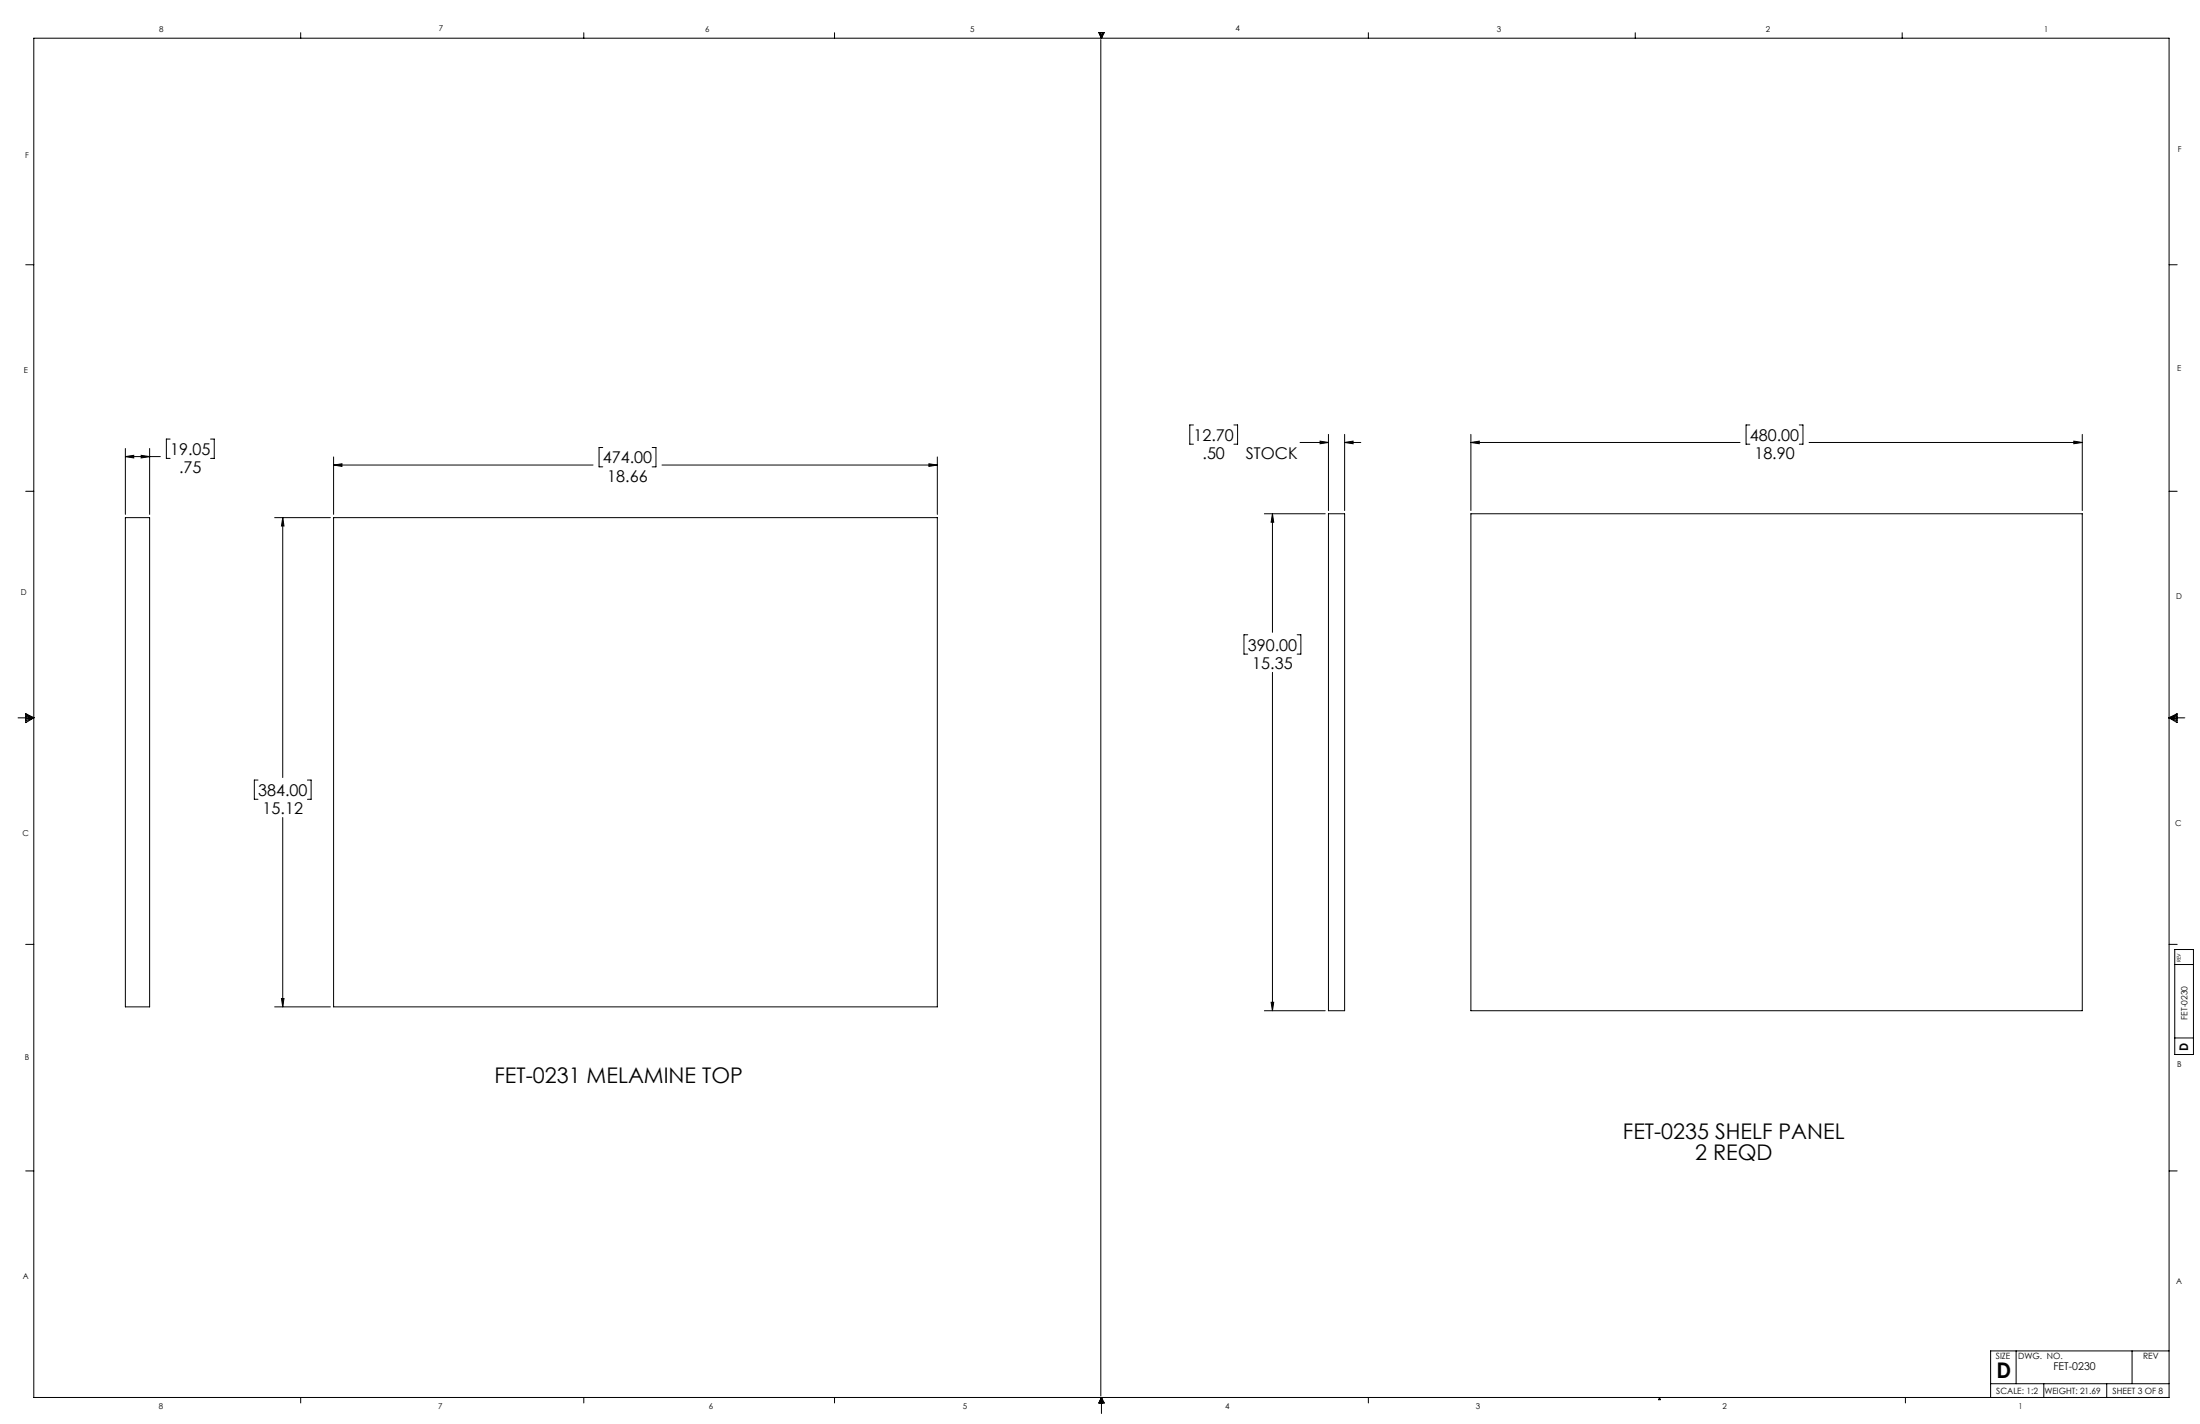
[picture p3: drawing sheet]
<svg xmlns="http://www.w3.org/2000/svg" width="864mm" height="559mm" viewBox="0 0 864 559" stroke-linecap="round" stroke-linejoin="round" font-family="sans-serif">
<g fill="none" stroke="#000" stroke-width=".39">
<path d="M13.3 15h838.2v533.4h-838.2zM118 12.8v2.2M229.2 12.8v2.2M327.6 12.8v2.2M431.3 12.8h2.2l-1.1 2.2zM431.5 12.8l.9 2.2M432 12.8l.4 2.2M432.1 15.5v532.3M432.7 12.8l-.3 2.2M433 12.8l-.6 2.2M537.1 12.8v2.2M641.9 12.8v2.2"/>
<path d="M746.7 12.8v2.2M10.1 103.9h3.2M851.5 103.9h3.1M49.2 179.2l3.3-.5v1zM49.2 176v25.9M49.2 179.2h13.7M55.4 178.7l3.3 .5-3.3 .5zM58.7 176v25.9M66.8 172.3h-1.5v7.6h1.5M82.7 172.3h1.4v7.6h-1.4M131 179.3v22.6M236.6 175.6h-1.4v7.6h1.4"/>
<path d="M256 175.6h1.5v7.6h-1.5M367.9 179.3v22.6M468.5 166.8h-1.5v7.5h1.5M484.4 166.8h1.4v7.5h-1.4M510.3 173.6h11.2M518.2 173.1l3.3 .5-3.3 .5zM521.5 170.5v29.8M527.8 173.6l3.3-.5v1zM527.8 173.6h6.4M527.8 170.5v29.8M577.4 173.6l3.3-.5v1zM577.4 170.5v29.8"/>
<path d="M577.4 173.6h105.6M686.9 166.8h-1.5v7.5h1.5M706.3 166.8h1.4v7.5h-1.4M710.1 173.6h107.3M814.1 173.1l3.3 .5-3.3 .5zM817.4 170.5v29.8M10.1 192.8h3.2M131 182.5l3.2-.5v1zM131 182.5h101.8M259.9 182.5h108M364.6 182l3.3 .5-3.3 .5zM851.5 192.8h3.1"/>
<path d="M49.2 203.1h9.5v192h-9.5zM107.8 203.1h21.9M111 203.1l.5 3.3h-1zM111 203.1v102M131 203.1h236.9v192h-236.9zM496.3 201.6h23.9M499.5 201.6l.5 3.3h-1zM499.5 201.6v46.5M521.5 201.6h6.3v195h-6.3zM577.4 201.6h240v195h-240zM489.8 249.1h-1.5v7.6h1.5M509.2 249.1h1.4v7.6h-1.4"/>
<path d="M499.5 263.8v132.8M7.1 281.7h6.2M10.1 280l3.2 1.7-3.2 1.9zM10.1 280.5l3.2 1.2M10.1 281.1l3.2 .6M13.3 281.7l-3.2 1.2M13.3 281.7l-3.2 .5M851.5 281.7h6.1M851.5 281.7l3.1 .5M851.5 281.7l3.1 1.2M851.5 281.7l3.1-1.7v3.6zM854.6 281.1l-3.1 .6"/>
<path d="M854.6 280.5l-3.1 1.2M101.3 306.1h-1.5v7.6h1.5M120.7 306.1h1.4v7.6h-1.4M111 320.8v74.3M10.1 370.6h3.2M851.5 370.6h3.1M853.7 372.6h7.3v41.2h-7.3zM853.7 378.5h7.3M107.8 395.1h21.9M110.5 391.8h1l-.5 3.3zM496.3 396.6h23.9M499 393.3h1l-.5 3.3z"/>
<path d="M853.7 407.3h7.3M10.1 459.5h3.2M851.5 459.5h3.1M791.4 530.1v12.9M836.9 530.1v12.9M851.5 530.1h-70.1v18.3M118 548.4v2.1M229.2 548.4v2.1M327.6 548.4v2.1M432.4 548.4v6.3M432.4 548.4l1.1 2.2h-2.2zM432.4 548.4l.6 2.2"/>
<path d="M432.4 548.4l-.9 2.2M432.4 548.4l-.4 2.2M432.4 548.4l.3 2.2M537.1 548.4v2.1M651.4 548.4l.4 .9h-.7zM748 548.4v2.1M781.4 543h70.1M802.3 543v5.4M827 543v5.4"/>
</g>
<path d="M364.6 182l3.3 .5-3.3 .5zM131 182.5l3.2-.5v1zM111 203.1l.5 3.3h-1zM110.5 391.8h1l-.5 3.3zM55.4 178.7l3.3 .5-3.3 .5zM49.2 179.2l3.3-.5v1zM814.1 173.1l3.3 .5-3.3 .5zM577.4 173.6l3.3-.5v1zM499.5 201.6l.5 3.3h-1zM499 393.3h1l-.5 3.3zM527.8 173.6l3.3-.5v1zM518.2 173.1l3.3 .5-3.3 .5z" fill="#000"/>
<g font-size="8.5">
<text x="194.1" y="425.1">FET-0231 MELAMINE TOP</text>
<text x="637.1" y="446.9">FET-0235 SHELF PANEL</text>
<text x="665.4" y="455.2">2 REQD</text>
<text x="783.7" y="540.7">D</text>
</g>
<g font-size="6.4">
<text x="468.5" y="172.9">12.70</text>
<text x="686.9" y="172.9">480.00</text>
<text x="66.8" y="178.5">19.05</text>
<text x="489.1" y="180">STOCK</text>
<text x="70.3" y="185.6">.75</text>
<text x="236.6" y="181.8">474.00</text>
<text x="472" y="180.1">.50</text>
<text x="688.7" y="180.1">18.90</text>
<text x="238.4" y="189">18.66</text>
<text x="489.8" y="255.3">390.00</text>
<text x="491.6" y="262.4">15.35</text>
<text x="101.3" y="312.3">384.00</text>
<text x="103.1" y="319.4">15.12</text>
</g>
<text font-size="4.7" x="859" y="412.4" transform="rotate(-90 859 412.4)">D</text>
<text font-size="4.2" x="806.1" y="537.5">FET-0230</text>
<g font-size="3.4">
<text x="858.7" y="400.1" transform="rotate(-90 858.7 400.1)">FET-0230</text>
<text x="783.5" y="533.3">SIZE</text>
<text x="792.3" y="533.3">DWG. NO.</text>
<text x="841.3" y="533.4">REV</text>
<text x="783.6" y="546.8">SCALE: 1:2</text>
<text x="802.5" y="546.9">WEIGHT: 21.69</text>
<text x="829.3" y="546.8">SHEET 3 OF 8</text>
</g>
<g font-size="3.2">
<text x="62.5" y="12.4">8</text>
<text x="172.3" y="12.3">7</text>
<text x="276.8" y="12.4">6</text>
<text x="380.9" y="12.4">5</text>
<text x="485" y="12.3">4</text>
<text x="587.5" y="12.4">3</text>
<text x="693.2" y="12.4">2</text>
<text x="802.4" y="12.4">1</text>
<text x="854.9" y="59.8">F</text>
<text x="9.9" y="62">F</text>
<text x="9.3" y="146.5">E</text>
<text x="854.7" y="145.5">E</text>
<text x="8.2" y="233.6">D</text>
<text x="854.3" y="234.9">D</text>
<text x="8.9" y="328.1">C</text>
<text x="853.9" y="324.1">C</text>
<text x="9.7" y="415.8">B</text>
<text x="854.6" y="418.6">B</text>
<text x="9" y="502">A</text>
<text x="854.3" y="503.9">A</text>
<text x="62.3" y="552.9">8</text>
<text x="172" y="552.9">7</text>
<text x="278.3" y="552.9">6</text>
<text x="377.9" y="552.8">5</text>
<text x="481" y="552.8">4</text>
<text x="579.3" y="552.8">3</text>
<text x="676.2" y="552.9">2</text>
<text x="792.4" y="552.8">1</text>
</g>
<text font-size="2" x="856" y="377.7" transform="rotate(-90 856 377.7)">REV</text>
</svg>
